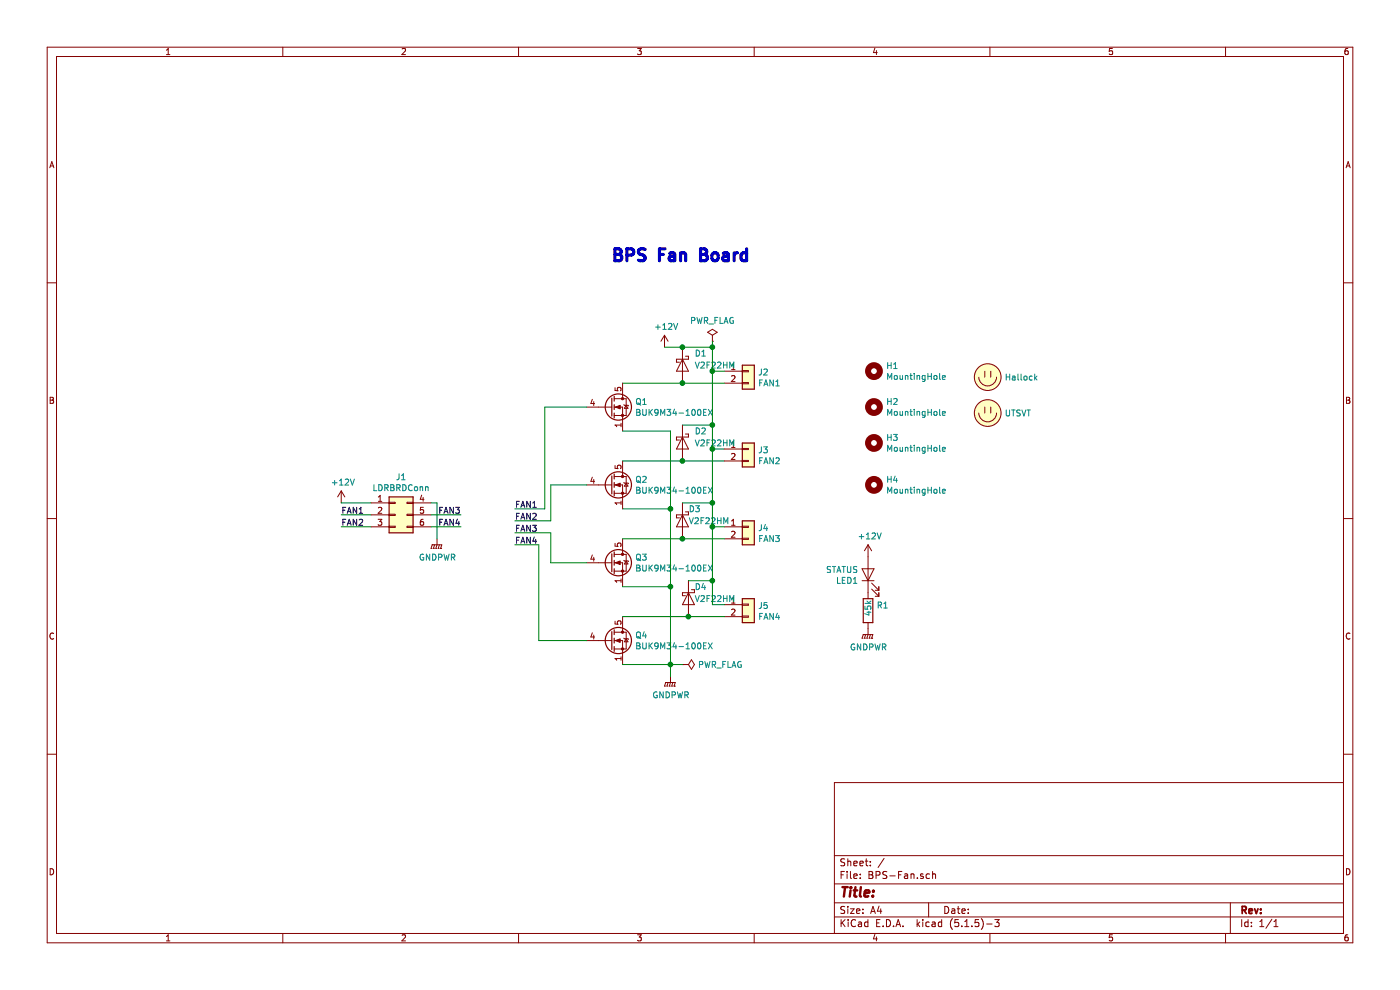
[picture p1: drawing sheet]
EESchema Schematic File Version 4
EELAYER 30 0
EELAYER END
$Descr A4 11693 8268
encoding utf-8
Sheet 1 1
Title ""
Date ""
Rev ""
Comp ""
Comment1 ""
Comment2 ""
Comment3 ""
Comment4 ""
$EndDescr
$Comp
L power:+12V #PWR03
U 1 1
P 5550 2900
F 0 "#PWR03" H 5550 2750 50  0001 C CNN
F 1 "+12V" H 5565 3073 50  0000 C CNN
F 2 "" H 5550 2900 50  0001 C CNN
F 3 "" H 5550 2900 50  0001 C CNN
	1    5550 2900
	1    0    0    -1  
$EndComp
Wire Wire Line
	5200 3600 5600 3600
Wire Wire Line
	5600 3600 5600 4250
Wire Wire Line
	5200 5550 5600 5550
Connection ~ 5600 5550
Wire Wire Line
	5200 4900 5600 4900
Connection ~ 5600 4900
Wire Wire Line
	5600 4900 5600 5550
Wire Wire Line
	5200 4250 5600 4250
Connection ~ 5600 4250
Wire Wire Line
	5600 4250 5600 4900
Wire Wire Line
	5600 5550 5600 5650
Wire Wire Line
	6050 5050 5950 5050
Wire Wire Line
	5950 5050 5950 4850
Wire Wire Line
	6050 3100 5950 3100
Connection ~ 5950 3100
Wire Wire Line
	5950 3100 5950 2900
Wire Wire Line
	5950 3550 5700 3550
Connection ~ 5950 3550
Wire Wire Line
	5950 3550 5950 3100
Wire Wire Line
	6050 3750 5950 3750
Connection ~ 5950 3750
Wire Wire Line
	5950 3750 5950 3550
Wire Wire Line
	5700 4200 5950 4200
Connection ~ 5950 4200
Wire Wire Line
	5950 4200 5950 3750
Wire Wire Line
	6050 4400 5950 4400
Connection ~ 5950 4400
Wire Wire Line
	5950 4400 5950 4200
Wire Wire Line
	5750 4850 5950 4850
Connection ~ 5950 4850
Wire Wire Line
	5950 4850 5950 4400
Wire Wire Line
	4900 3400 4550 3400
Wire Wire Line
	4550 3400 4550 4250
Wire Wire Line
	4550 4250 4300 4250
Wire Wire Line
	4900 4050 4600 4050
Wire Wire Line
	4600 4050 4600 4350
Wire Wire Line
	4600 4350 4300 4350
Wire Wire Line
	4900 4700 4600 4700
Wire Wire Line
	4600 4700 4600 4450
Wire Wire Line
	4600 4450 4300 4450
Wire Wire Line
	4900 5350 4500 5350
Wire Wire Line
	4500 5350 4500 4550
Wire Wire Line
	4500 4550 4300 4550
$Comp
L power:+12V #PWR01
U 1 1
P 2850 4200
F 0 "#PWR01" H 2850 4050 50  0001 C CNN
F 1 "+12V" H 2865 4373 50  0000 C CNN
F 2 "" H 2850 4200 50  0001 C CNN
F 3 "" H 2850 4200 50  0001 C CNN
	1    2850 4200
	1    0    0    -1  
$EndComp
$Comp
L power:GNDPWR #PWR02
U 1 1
P 3650 4500
F 0 "#PWR02" H 3650 4300 50  0001 C CNN
F 1 "GNDPWR" H 3654 4346 50  0000 C CNN
F 2 "" H 3650 4450 50  0001 C CNN
F 3 "" H 3650 4450 50  0001 C CNN
	1    3650 4500
	1    0    0    -1  
$EndComp
Text Label 4300 4250 0    50   ~ 0
FAN1
Text Label 4300 4350 0    50   ~ 0
FAN2
Text Label 4300 4450 0    50   ~ 0
FAN3
Text Label 4300 4550 0    50   ~ 0
FAN4
Text Label 2850 4300 0    50   ~ 0
FAN1
Text Label 2850 4400 0    50   ~ 0
FAN2
Text Label 3850 4300 2    50   ~ 0
FAN3
Text Label 3850 4400 2    50   ~ 0
FAN4
Wire Wire Line
	2850 4300 3100 4300
Wire Wire Line
	2850 4400 3100 4400
Wire Wire Line
	3600 4300 3850 4300
Wire Wire Line
	3600 4400 3850 4400
Wire Wire Line
	3600 4200 3650 4200
Wire Wire Line
	3650 4200 3650 4500
$Comp
L power:GNDPWR #PWR04
U 1 1
P 5600 5650
F 0 "#PWR04" H 5600 5450 50  0001 C CNN
F 1 "GNDPWR" H 5604 5496 50  0000 C CNN
F 2 "" H 5600 5600 50  0001 C CNN
F 3 "" H 5600 5600 50  0001 C CNN
	1    5600 5650
	1    0    0    -1  
$EndComp
Wire Wire Line
	2850 4200 3100 4200
$Comp
L Transistor_FET:BUK9M34-100EX Q4
U 1 1
P 5100 5350
F 0 "Q4" H 5304 5396 50  0000 L CNN
F 1 "BUK9M34-100EX" H 5304 5305 50  0000 L CNN
F 2 "Package_TO_SOT_SMD:LFPAK33" H 5300 5275 50  0001 L CIN
F 3 "https://assets.nexperia.com/documents/data-sheet/BUK9M34-100E.pdf" V 5100 5350 50  0001 L CNN
	1    5100 5350
	1    0    0    -1  
$EndComp
$Comp
L Transistor_FET:BUK9M34-100EX Q3
U 1 1
P 5100 4700
F 0 "Q3" H 5304 4746 50  0000 L CNN
F 1 "BUK9M34-100EX" H 5304 4655 50  0000 L CNN
F 2 "Package_TO_SOT_SMD:LFPAK33" H 5300 4625 50  0001 L CIN
F 3 "https://assets.nexperia.com/documents/data-sheet/BUK9M34-100E.pdf" V 5100 4700 50  0001 L CNN
	1    5100 4700
	1    0    0    -1  
$EndComp
$Comp
L Transistor_FET:BUK9M34-100EX Q2
U 1 1
P 5100 4050
F 0 "Q2" H 5304 4096 50  0000 L CNN
F 1 "BUK9M34-100EX" H 5304 4005 50  0000 L CNN
F 2 "Package_TO_SOT_SMD:LFPAK33" H 5300 3975 50  0001 L CIN
F 3 "https://assets.nexperia.com/documents/data-sheet/BUK9M34-100E.pdf" V 5100 4050 50  0001 L CNN
	1    5100 4050
	1    0    0    -1  
$EndComp
$Comp
L Transistor_FET:BUK9M34-100EX Q1
U 1 1
P 5100 3400
F 0 "Q1" H 5304 3446 50  0000 L CNN
F 1 "BUK9M34-100EX" H 5304 3355 50  0000 L CNN
F 2 "Package_TO_SOT_SMD:LFPAK33" H 5300 3325 50  0001 L CIN
F 3 "https://assets.nexperia.com/documents/data-sheet/BUK9M34-100E.pdf" V 5100 3400 50  0001 L CNN
	1    5100 3400
	1    0    0    -1  
$EndComp
Wire Wire Line
	5750 5150 6050 5150
Wire Wire Line
	5200 5150 5750 5150
Connection ~ 5750 5150
$Comp
L Diode:C3D25170H D4
U 1 1
P 5750 5000
F 0 "D4" V 5650 5050 50  0000 L CNN
F 1 "V2F22HM" V 5750 5050 50  0000 L CNN
F 2 "UTSVT_Passive:V2F22HM" H 5750 4825 50  0001 C CNN
F 3 "https://www.wolfspeed.com/media/downloads/103/C3D25170H.pdf" H 5750 5000 50  0001 C CNN
	1    5750 5000
	0    1    1    0   
$EndComp
Wire Wire Line
	5700 4500 6050 4500
Wire Wire Line
	5200 4500 5700 4500
Connection ~ 5700 4500
$Comp
L Diode:C3D25170H D3
U 1 1
P 5700 4350
F 0 "D3" V 5600 4400 50  0000 L CNN
F 1 "V2F22HM" V 5700 4400 50  0000 L CNN
F 2 "UTSVT_Passive:V2F22HM" H 5700 4175 50  0001 C CNN
F 3 "https://www.wolfspeed.com/media/downloads/103/C3D25170H.pdf" H 5700 4350 50  0001 C CNN
	1    5700 4350
	0    1    1    0   
$EndComp
Wire Wire Line
	5700 3850 6050 3850
Wire Wire Line
	5200 3850 5700 3850
Connection ~ 5700 3850
$Comp
L Diode:C3D25170H D2
U 1 1
P 5700 3700
F 0 "D2" V 5600 3800 50  0000 L CNN
F 1 "V2F22HM" V 5700 3800 50  0000 L CNN
F 2 "UTSVT_Passive:V2F22HM" H 5700 3525 50  0001 C CNN
F 3 "https://www.wolfspeed.com/media/downloads/103/C3D25170H.pdf" H 5700 3700 50  0001 C CNN
	1    5700 3700
	0    1    1    0   
$EndComp
Wire Wire Line
	5700 3200 6050 3200
Wire Wire Line
	5200 3200 5700 3200
Connection ~ 5700 3200
Wire Wire Line
	5700 2900 5550 2900
Wire Wire Line
	5950 2900 5700 2900
Connection ~ 5700 2900
$Comp
L Diode:C3D25170H D1
U 1 1
P 5700 3050
F 0 "D1" V 5600 3150 50  0000 L CNN
F 1 "V2F22HM" V 5700 3150 50  0000 L CNN
F 2 "UTSVT_Passive:V2F22HM" H 5700 2875 50  0001 C CNN
F 3 "https://www.wolfspeed.com/media/downloads/103/C3D25170H.pdf" H 5700 3050 50  0001 C CNN
	1    5700 3050
	0    1    1    0   
$EndComp
$Comp
L Mechanical:MountingHole H1
U 1 1
P 7300 3100
F 0 "H1" H 7400 3146 50  0000 L CNN
F 1 "MountingHole" H 7400 3055 50  0000 L CNN
F 2 "MountingHole:MountingHole_3mm" H 7300 3100 50  0001 C CNN
F 3 "~" H 7300 3100 50  0001 C CNN
	1    7300 3100
	1    0    0    -1  
$EndComp
$Comp
L Mechanical:MountingHole H2
U 1 1
P 7300 3400
F 0 "H2" H 7400 3446 50  0000 L CNN
F 1 "MountingHole" H 7400 3355 50  0000 L CNN
F 2 "MountingHole:MountingHole_3mm" H 7300 3400 50  0001 C CNN
F 3 "~" H 7300 3400 50  0001 C CNN
	1    7300 3400
	1    0    0    -1  
$EndComp
$Comp
L Mechanical:MountingHole H3
U 1 1
P 7300 3700
F 0 "H3" H 7400 3746 50  0000 L CNN
F 1 "MountingHole" H 7400 3655 50  0000 L CNN
F 2 "MountingHole:MountingHole_3mm" H 7300 3700 50  0001 C CNN
F 3 "~" H 7300 3700 50  0001 C CNN
	1    7300 3700
	1    0    0    -1  
$EndComp
$Comp
L Mechanical:MountingHole H4
U 1 1
P 7300 4050
F 0 "H4" H 7400 4096 50  0000 L CNN
F 1 "MountingHole" H 7400 4005 50  0000 L CNN
F 2 "MountingHole:MountingHole_3mm" H 7300 4050 50  0001 C CNN
F 3 "~" H 7300 4050 50  0001 C CNN
	1    7300 4050
	1    0    0    -1  
$EndComp
$Comp
L Connector_Generic:Conn_02x03_Top_Bottom J1
U 1 1
P 3300 4300
F 0 "J1" H 3350 4617 50  0000 C CNN
F 1 "LDRBRDConn" H 3350 4526 50  0000 C CNN
F 2 "Connector_Molex:Molex_Micro-Fit_3.0_43045-0612_2x03_P3.00mm_Vertical" H 3300 4300 50  0001 C CNN
F 3 "~" H 3300 4300 50  0001 C CNN
	1    3300 4300
	1    0    0    -1  
$EndComp
$Comp
L Device:LED LED1
U 1 1
P 7250 4800
F 0 "LED1" V 7197 4880 50  0000 L CNN
F 1 "STATUS" V 7288 4880 50  0000 L CNN
F 2 "LED_SMD:LED_0805_2012Metric" H 7250 4800 50  0001 C CNN
F 3 "~" H 7250 4800 50  0001 C CNN
	1    7250 4800
	0    -1   -1   0   
$EndComp
$Comp
L power:+12V #PWR05
U 1 1
P 7250 4650
F 0 "#PWR05" H 7250 4500 50  0001 C CNN
F 1 "+12V" H 7265 4823 50  0000 C CNN
F 2 "" H 7250 4650 50  0001 C CNN
F 3 "" H 7250 4650 50  0001 C CNN
	1    7250 4650
	1    0    0    -1  
$EndComp
$Comp
L power:GNDPWR #PWR06
U 1 1
P 7250 5250
F 0 "#PWR06" H 7250 5050 50  0001 C CNN
F 1 "GNDPWR" H 7254 5096 50  0000 C CNN
F 2 "" H 7250 5200 50  0001 C CNN
F 3 "" H 7250 5200 50  0001 C CNN
	1    7250 5250
	1    0    0    -1  
$EndComp
$Comp
L Connector_Generic:Conn_01x02 J5
U 1 1
P 6250 5050
F 0 "J5" H 6330 5042 50  0000 L CNN
F 1 "FAN4" H 6330 4951 50  0000 L CNN
F 2 "UTSVT_Connectors:Molex_MicroFit3.0_1x2xP3.00mm_PolarizingPeg_Vertical" H 6250 5050 50  0001 C CNN
F 3 "~" H 6250 5050 50  0001 C CNN
	1    6250 5050
	1    0    0    -1  
$EndComp
$Comp
L Connector_Generic:Conn_01x02 J4
U 1 1
P 6250 4400
F 0 "J4" H 6330 4392 50  0000 L CNN
F 1 "FAN3" H 6330 4301 50  0000 L CNN
F 2 "UTSVT_Connectors:Molex_MicroFit3.0_1x2xP3.00mm_PolarizingPeg_Vertical" H 6250 4400 50  0001 C CNN
F 3 "~" H 6250 4400 50  0001 C CNN
	1    6250 4400
	1    0    0    -1  
$EndComp
$Comp
L Connector_Generic:Conn_01x02 J3
U 1 1
P 6250 3750
F 0 "J3" H 6330 3742 50  0000 L CNN
F 1 "FAN2" H 6330 3651 50  0000 L CNN
F 2 "UTSVT_Connectors:Molex_MicroFit3.0_1x2xP3.00mm_PolarizingPeg_Vertical" H 6250 3750 50  0001 C CNN
F 3 "~" H 6250 3750 50  0001 C CNN
	1    6250 3750
	1    0    0    -1  
$EndComp
$Comp
L Connector_Generic:Conn_01x02 J2
U 1 1
P 6250 3100
F 0 "J2" H 6330 3092 50  0000 L CNN
F 1 "FAN1" H 6330 3001 50  0000 L CNN
F 2 "UTSVT_Connectors:Molex_MicroFit3.0_1x2xP3.00mm_PolarizingPeg_Vertical" H 6250 3100 50  0001 C CNN
F 3 "~" H 6250 3100 50  0001 C CNN
	1    6250 3100
	1    0    0    -1  
$EndComp
$Comp
L Device:R R1
U 1 1
P 7250 5100
F 0 "R1" H 7320 5146 50  0000 L CNN
F 1 "45k" V 7250 5050 50  0000 L CNN
F 2 "Resistor_SMD:R_0805_2012Metric" V 7180 5100 50  0001 C CNN
F 3 "~" H 7250 5100 50  0001 C CNN
	1    7250 5100
	1    0    0    -1  
$EndComp
$Comp
L utsvt-misc:Logo_Placeholder LOGO1
U 1 1
P 8250 3150
F 0 "LOGO1" H 8250 3300 50  0001 C CNN
F 1 "Hallock" H 8390 3150 50  0000 L CNN
F 2 "UTSVT_Special:Hallock_Image_Small" H 8250 3225 50  0001 C CNN
F 3 "" H 8250 3225 50  0001 C CNN
	1    8250 3150
	1    0    0    -1  
$EndComp
$Comp
L utsvt-misc:Logo_Placeholder LOGO2
U 1 1
P 8250 3450
F 0 "LOGO2" H 8250 3600 50  0001 C CNN
F 1 "UTSVT" H 8390 3450 50  0000 L CNN
F 2 "UTSVT_Special:UTSVT_Logo_Symbol" H 8250 3525 50  0001 C CNN
F 3 "" H 8250 3525 50  0001 C CNN
	1    8250 3450
	1    0    0    -1  
$EndComp
$Comp
L power:PWR_FLAG #FLG0101
U 1 1
P 5950 2850
F 0 "#FLG0101" H 5950 2925 50  0001 C CNN
F 1 "PWR_FLAG" H 5950 3023 50  0000 C CNN
F 2 "" H 5950 2850 50  0001 C CNN
F 3 "~" H 5950 2850 50  0001 C CNN
	1    5950 2850
	1    0    0    -1  
$EndComp
Wire Wire Line
	5950 2850 5950 2900
Connection ~ 5950 2900
$Comp
L power:PWR_FLAG #FLG0102
U 1 1
P 5700 5550
F 0 "#FLG0102" H 5700 5625 50  0001 C CNN
F 1 "PWR_FLAG" V 5700 5678 50  0000 L CNN
F 2 "" H 5700 5550 50  0001 C CNN
F 3 "~" H 5700 5550 50  0001 C CNN
	1    5700 5550
	0    1    1    0   
$EndComp
Wire Wire Line
	5600 5550 5700 5550
Text Notes 5100 2200 0    100  ~ 20
BPS Fan Board
$EndSCHEMATC
